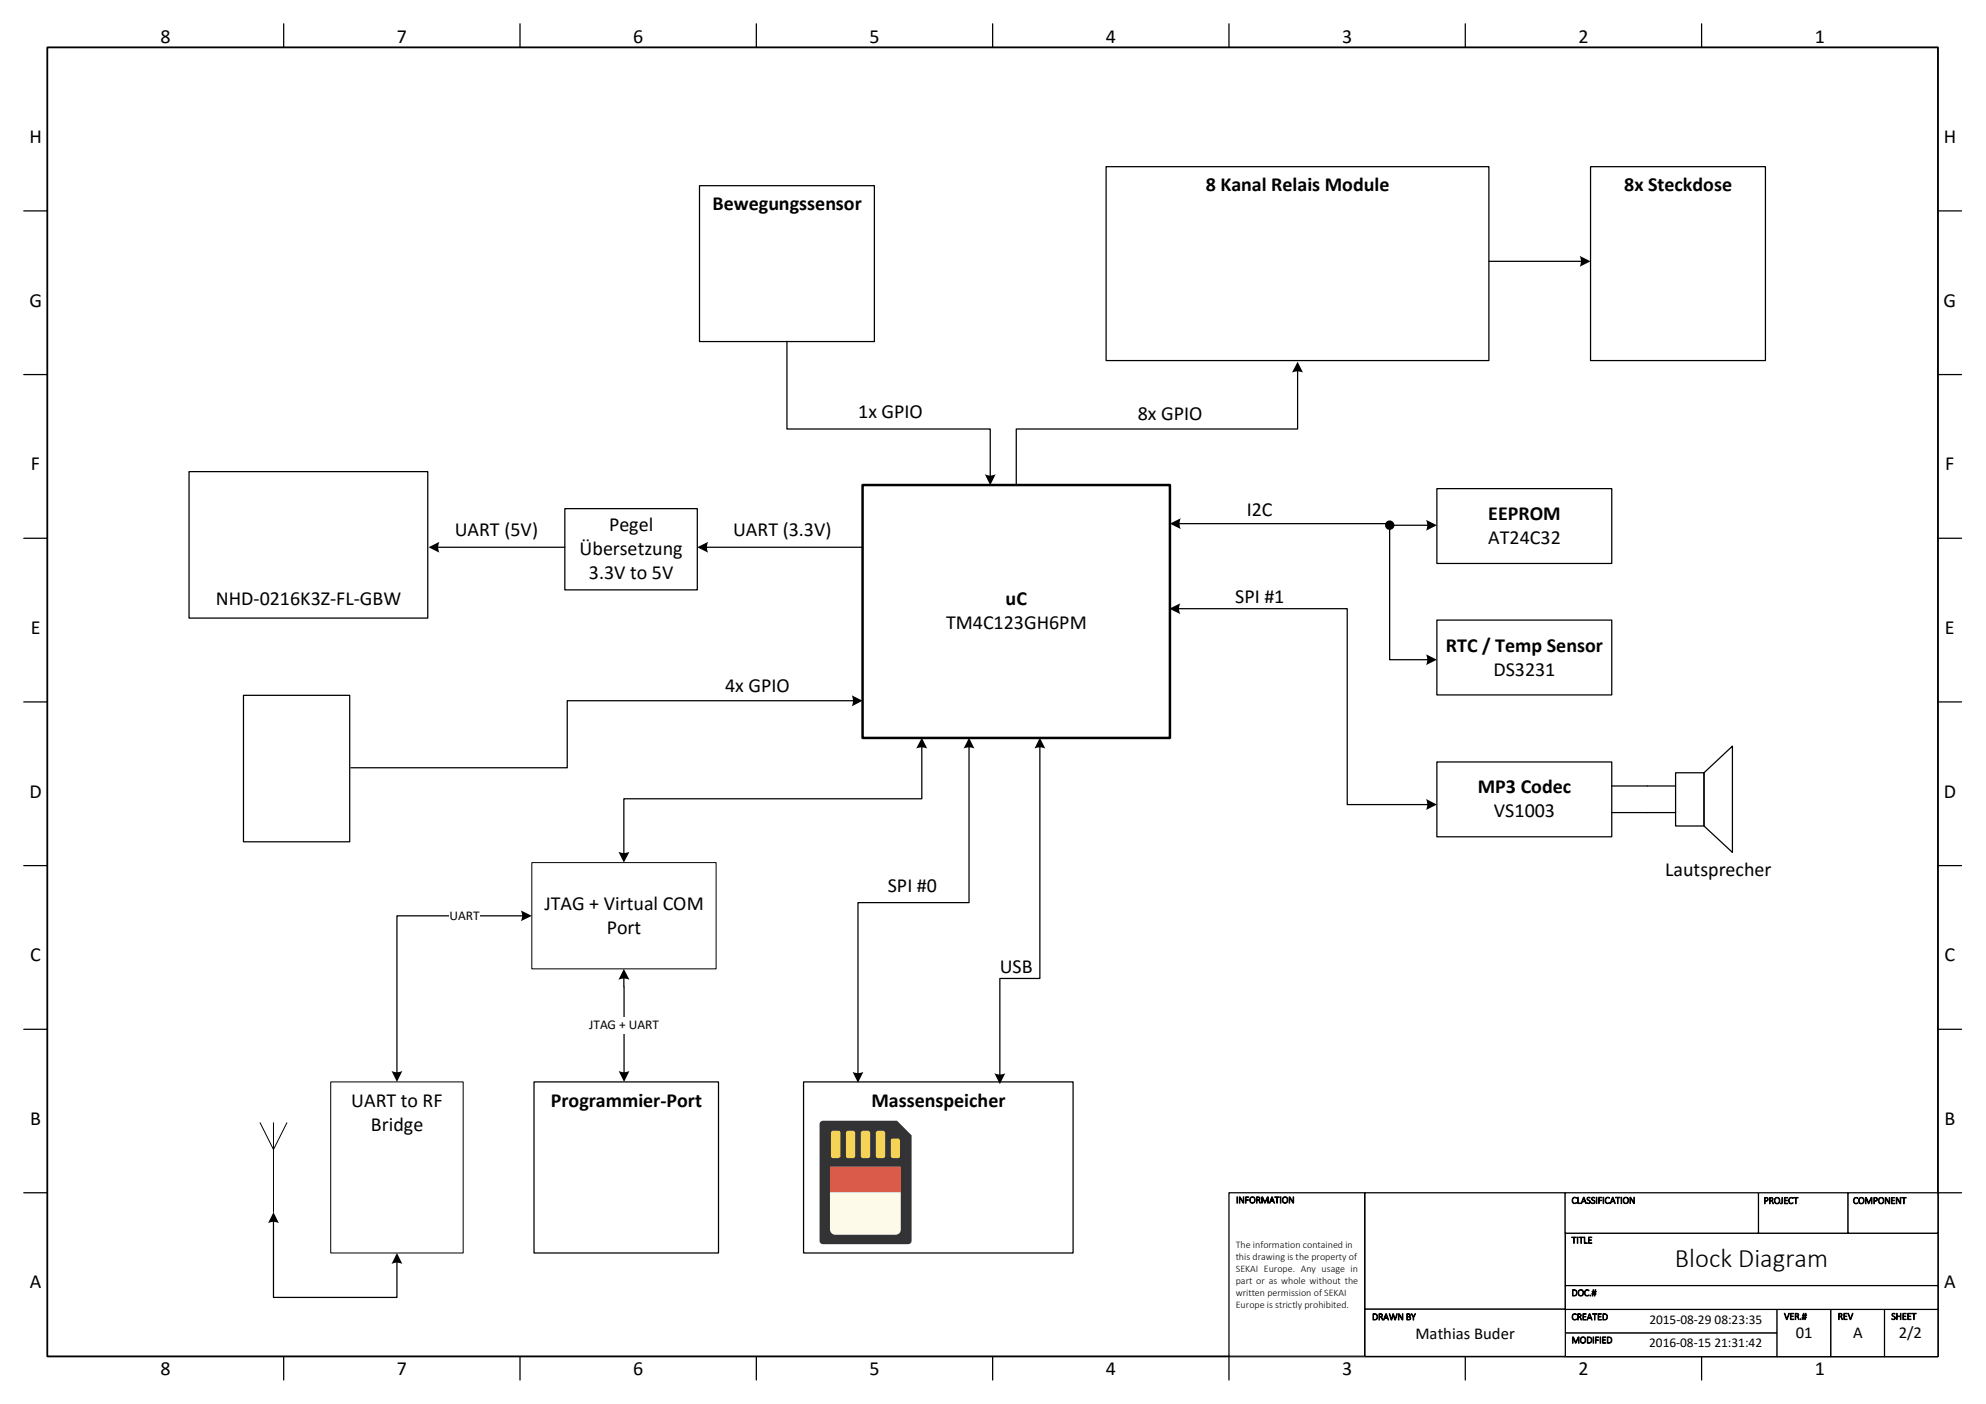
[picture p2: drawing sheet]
<svg xmlns="http://www.w3.org/2000/svg" width="420mm" height="297mm" viewBox="0 0 420 297" stroke-linecap="round" stroke-linejoin="round" font-family="sans-serif">
<g fill="none" stroke="#000" stroke-width=".26">
<path d="M10 10h400v277h-400zM60 5v5M110 5v5M160 5v5M210 5v5M260 5v5M310 5v5M360 5v5M5 44.6h5M410 44.6h5M5 79.2h5M410 79.2h5"/>
<path d="M5 113.9h5M410 113.9h5M5 148.5h5M410 148.5h5M5 183.1h5M410 183.1h5M5 217.8h5M410 217.8h5M5 252.3h5M410 252.3h5M60 287v5M110 287v5"/>
<path d="M160 287v5M210 287v5M260 287v5M310 287v5M360 287v5"/>
</g>
<path d="M10 10h400v277h-400z" fill="none" stroke="#000" stroke-width=".35"/>
<path d="M331 282h45v5h-45z" fill-rule="evenodd" fill="#fff"/>
<path d="M331 282h45v5h-45z" fill="none" stroke="#000" stroke-width=".26"/>
<path d="M331.2 277h44.8v5h-44.8z" fill-rule="evenodd" fill="#fff"/>
<path d="M331.2 277h44.8v5h-44.8z" fill="none" stroke="#000" stroke-width=".26"/>
<path d="M288.7 252.3h42.5v24.7h-42.5z" fill-rule="evenodd" fill="#fff"/>
<path d="M288.7 252.3h42.5v24.7h-42.5z" fill="none" stroke="#000" stroke-width=".26"/>
<path d="M288.7 277h42.5v10h-42.5z" fill-rule="evenodd" fill="#fff"/>
<path d="M288.7 277h42.5v10h-42.5z" fill="none" stroke="#000" stroke-width=".26"/>
<path d="M331.2 260.9h78.8v11.1h-78.8z" fill-rule="evenodd" fill="#fff"/>
<path d="M331.2 260.9h78.8v11.1h-78.8z" fill="none" stroke="#000" stroke-width=".26"/>
<path d="M260 252.3h28.7v34.6h-28.7z" fill-rule="evenodd" fill="#fff"/>
<path d="M260 252.3h28.7v34.6h-28.7z" fill="none" stroke="#000" stroke-width=".26"/>
<path d="M398.6 276.9h11.4v10.1h-11.4z" fill-rule="evenodd" fill="#fff"/>
<path d="M398.6 276.9h11.4v10.1h-11.4z" fill="none" stroke="#000" stroke-width=".26"/>
<path d="M387.3 276.9h11.4v10.1h-11.4z" fill-rule="evenodd" fill="#fff"/>
<path d="M387.3 276.9h11.4v10.1h-11.4z" fill="none" stroke="#000" stroke-width=".26"/>
<path d="M376 276.9h11.3v10.1h-11.3z" fill-rule="evenodd" fill="#fff"/>
<path d="M376 276.9h11.3v10.1h-11.3z" fill="none" stroke="#000" stroke-width=".26"/>
<path d="M331.2 272h78.8v5h-78.8z" fill-rule="evenodd" fill="#fff"/>
<path d="M331.2 272h78.8v5h-78.8z" fill="none" stroke="#000" stroke-width=".26"/>
<path d="M372 252.3h19v8.6h-19z" fill-rule="evenodd" fill="#fff"/>
<path d="M372 252.3h19v8.6h-19z" fill="none" stroke="#000" stroke-width=".26"/>
<path d="M391 252.3h19v8.6h-19z" fill-rule="evenodd" fill="#fff"/>
<path d="M391 252.3h19v8.6h-19z" fill="none" stroke="#000" stroke-width=".26"/>
<path d="M331.1 252.3h40.9v8.6h-40.9z" fill-rule="evenodd" fill="#fff"/>
<path d="M331.1 252.3h40.9v8.6h-40.9z" fill="none" stroke="#000" stroke-width=".26"/>
<path d="M182.5 102.6h65v53.5h-65z" fill-rule="evenodd" fill="#fff"/>
<path d="M182.5 102.6h65v53.5h-65z" fill="none" stroke="#000" stroke-width=".53"/>
<path d="M304 131.2h37v15.8h-37z" fill-rule="evenodd" fill="#fff"/>
<path d="M304 131.2h37v15.8h-37z" fill="none" stroke="#000" stroke-width=".26"/>
<path d="M304 161.2h37v15.8h-37z" fill-rule="evenodd" fill="#fff"/>
<path d="M304 161.2h37v15.8h-37z" fill="none" stroke="#000" stroke-width=".26"/>
<path d="M170 228.9h57v36.2h-57z" fill-rule="evenodd" fill="#fff"/>
<path d="M170 228.9h57v36.2h-57z" fill="none" stroke="#000" stroke-width=".26"/>
<path d="M173.6 237.3l.5-.2h15.7l3.1 3.1v22.3a.74 .74 0 0 1-.8 .7h-18a.72 .72 0 0 1-.7-.7v-24.6z" fill-rule="evenodd" fill="#333335"/>
<path d="M188.5 241.1v3.7l.4 .2h1.3l.2-.4v-3.5l-.4-.2h-1.1zM182.2 239.4v5.4l.4 .2h1.3l.2-.4-.1-5.2-.4-.2h-1zM185.5 239.3l-.2 .4v5.1l.4 .2h1.4l.2-.4-.1-5.2-.4-.2zM179.2 239.3l-.2 .4v5.1a1.75 1.75 0 0 0 1.7 .2l.2-.4v-5.2a1.75 1.75 0 0 0-1.7-.1zM175.9 239.4v5.4l.4 .2h1.3l.2-.4-.1-5.2-.4-.2h-1z" fill-rule="evenodd" fill="#f9d345"/>
<path d="M175.6 246.8h15v5.4h-15z" fill-rule="evenodd" fill="#da5b4a"/>
<path d="M175.6 252.2h15v7.9a1.08 1.08 0 0 1-1.1 1.1h-12.8l-.5-.1-.5-.4-.1-.6z" fill-rule="evenodd" fill="#fdfae9"/>
<path d="M51.5 147.1h22.5v31h-22.5z" fill-rule="evenodd" fill="#fff"/>
<path d="M51.5 147.1h22.5v31h-22.5zM348.5 171.9h6M348.5 166.3h6M354.5 163.5h6v11.3h-6zM360.5 163.5l6-5.6v22.4l-6-5.5z" fill="none" stroke="#000" stroke-width=".26"/>
<path d="M304 103.4h37v15.8h-37z" fill-rule="evenodd" fill="#fff"/>
<path d="M304 103.4h37v15.8h-37z" fill="none" stroke="#000" stroke-width=".26"/>
<path d="M148 39.3h37v33h-37z" fill-rule="evenodd" fill="#fff"/>
<path d="M148 39.3h37v33h-37z" fill="none" stroke="#000" stroke-width=".26"/>
<path d="M234 35.3h81v41h-81z" fill-rule="evenodd" fill="#fff"/>
<path d="M234 35.3h81v41h-81zM166.5 72.2v18.6h43v10.1M274.5 78.3v12.5h-59.5v11.8M249.2 110.8h44.8v.3M294 111.1v28.5h8.2M294 111.1h8.2M249.2 128.8h35.8v41.4h17.2M205 157.8v33.2h-23.5v36.3M220 157.8v49.2h-8.5v20.6M341 166.3h7.5M341 171.9h7.5" fill="none" stroke="#000" stroke-width=".26"/>
<g fill="#000">
<path d="M274.5 76.5l1.2 2.3a2.79 2.79 0 0 0-2.4 0z" fill-rule="evenodd"/>
<path d="M208.4 100.3a2.43 2.43 0 0 0 2.2 0l-1.1 2.4z" fill-rule="evenodd"/>
<path d="M247.5 110.8l2.3-1.2a2.7 2.7 0 0 0 0 2.3z" fill-rule="evenodd"/>
<path d="M301.7 110l2.3 1.1-2.3 1.2a2.7 2.7 0 0 0 0-2.3z" fill-rule="evenodd"/>
<path d="M247.4 128.8l2.3-1.2a2.43 2.43 0 0 0 0 2.3z" fill-rule="evenodd"/>
<path d="M301.7 138.4l2.3 1.2-2.3 1.1a2.7 2.7 0 0 0 0-2.3z" fill-rule="evenodd"/>
<path d="M205 156.1l1.2 2.3a2.7 2.7 0 0 0-2.3 0z" fill-rule="evenodd"/>
<path d="M220 156.1l1.1 2.3a2.7 2.7 0 0 0-2.2 0z" fill-rule="evenodd"/>
<path d="M301.7 169l2.3 1.2-2.3 1.2a2.78 2.78 0 0 0 0-2.4z" fill-rule="evenodd"/>
<path d="M180.4 226.8a2.7 2.7 0 0 0 2.3 0l-1.2 2.3z" fill-rule="evenodd"/>
<path d="M210.4 227.1a2.7 2.7 0 0 0 2.3 0l-1.2 2.3z" fill-rule="evenodd"/>
<circle cx="294" cy="111.1" r=".99"/>
</g>
<path d="M113 228.9h39v36.2h-39z" fill-rule="evenodd" fill="#fff"/>
<path d="M195 157.8v11.2h-63v11.8M113 228.9h39v36.2h-39z" fill="none" stroke="#000" stroke-width=".26"/>
<g fill="#000">
<path d="M195 156.1l1.2 2.3a2.78 2.78 0 0 0-2.4 0z" fill-rule="evenodd"/>
<path d="M130.8 180.2a2.79 2.79 0 0 0 2.4 0l-1.2 2.3z" fill-rule="evenodd"/>
</g>
<path d="M40 99.8h50.5v31h-50.5z" fill-rule="evenodd" fill="#fff"/>
<path d="M40 99.8h50.5v31h-50.5z" fill="none" stroke="#000" stroke-width=".26"/>
<path d="M119.5 107.6h28v17.2h-28z" fill-rule="evenodd" fill="#fff"/>
<path d="M92.4 115.8h27.1M119.5 107.6h28v17.2h-28zM149.3 115.8h33.2" fill="none" stroke="#000" stroke-width=".26"/>
<g fill="#000">
<path d="M90.7 115.8l2.3-1.2a2.7 2.7 0 0 0 0 2.3z" fill-rule="evenodd"/>
<path d="M147.5 115.8l2.3-1.2a2.7 2.7 0 0 0 0 2.3z" fill-rule="evenodd"/>
</g>
<path d="M336.5 35.3h37v41h-37z" fill-rule="evenodd" fill="#fff"/>
<path d="M336.5 35.3h37v41h-37zM315 55.3h19.8M180.8 148.3h-60.8v14.1h-45.8" fill="none" stroke="#000" stroke-width=".26"/>
<g fill="#000">
<path d="M334.2 54.1l2.3 1.2-2.3 1.1a2.7 2.7 0 0 0 0-2.3z" fill-rule="evenodd"/>
<path d="M180.2 147.1l2.3 1.2-2.3 1.1a2.79 2.79 0 0 0 0-2.3z" fill-rule="evenodd"/>
</g>
<path d="M112.5 182.5h39v22.5h-39z" fill-rule="evenodd" fill="#fff"/>
<path d="M112.5 182.5h39v22.5h-39z" fill="none" stroke="#000" stroke-width=".21"/>
<path d="M70 228.9h28v36.2h-28z" fill-rule="evenodd" fill="#fff"/>
<path d="M55 237.5l2.9 5.7 2.8-5.7M57.9 237.5v19M70 228.9h28v36.2h-28z" fill="none" stroke="#000" stroke-width=".21"/>
<path d="M132 206.8v20.3" fill="none" stroke="#000" stroke-width=".26"/>
<g fill="#000">
<path d="M132 205l1.2 2.3a2.51 2.51 0 0 0-2.4 0z" fill-rule="evenodd"/>
<path d="M130.9 226.6a2.43 2.43 0 0 0 2.3 0l-1.2 2.3z" fill-rule="evenodd"/>
</g>
<path d="M124.7 215.2h14.7v3.4h-14.7z" fill-rule="evenodd" fill="#fff"/>
<path d="M110.7 193.8h-26.7v33.3" fill="none" stroke="#000" stroke-width=".26"/>
<g fill="#000">
<path d="M110.2 192.6l2.3 1.2-2.3 1.1a2.43 2.43 0 0 0 0-2.3z" fill-rule="evenodd"/>
<path d="M82.8 226.6a2.43 2.43 0 0 0 2.3 0l-1.1 2.3z" fill-rule="evenodd"/>
</g>
<path d="M95.1 192.1h6.3v3.4h-6.3z" fill-rule="evenodd" fill="#fff"/>
<path d="M57.9 258.2v16.3h26.1v-7.6" fill="none" stroke="#000" stroke-width=".26"/>
<g fill="#000">
<path d="M57.9 256.5l1.1 2.3a2.43 2.43 0 0 0-2.3 0z" fill-rule="evenodd"/>
<path d="M84 265.1l1.1 2.3a2.43 2.43 0 0 0-2.3 0z" fill-rule="evenodd"/>
</g>
<text font-size="5.6" x="354.4" y="268.1">Block Diagram</text>
<g font-size="4.2">
<text x="33.9" y="9">8</text>
<text x="83.9" y="9">7</text>
<text x="134" y="9">6</text>
<text x="184" y="9">5</text>
<text x="234" y="9">4</text>
<text x="284" y="9">3</text>
<text x="334" y="9">2</text>
<text x="384" y="9">1</text>
<text x="6.2" y="30.2">H</text>
<text x="411.2" y="30.2">H</text>
<text x="255.1" y="40.5">8 Kanal Relais Module</text>
<text x="343.6" y="40.5">8x Steckdose</text>
<text x="150.7" y="44.5">Bewegungssensor</text>
<text x="6.2" y="64.9">G</text>
<text x="411.2" y="64.9">G</text>
<text x="181.6" y="88.4">1x GPIO</text>
<text x="240.7" y="88.8">8x GPIO</text>
<text x="6.6" y="99.5">F</text>
<text x="411.6" y="99.5">F</text>
<text x="96.2" y="113.4">UART (5V)</text>
<text x="128.9" y="112.4">Pegel</text>
<text x="155.1" y="113.4">UART (3.3V)</text>
<text x="263.8" y="109.3">I2C</text>
<text x="314.9" y="110">EEPROM</text>
<text x="122.6" y="117.5">Übersetzung</text>
<text x="314.9" y="115.1">AT24C32</text>
<text x="124.6" y="122.6">3.3V to 5V</text>
<text x="45.7" y="128.1">NHD-0216K3Z-FL-GBW</text>
<text x="212.8" y="128.1">uC</text>
<text x="261.3" y="127.6">SPI #1</text>
<text x="6.5" y="134.1">E</text>
<text x="200.1" y="133.2">TM4C123GH6PM</text>
<text x="305.9" y="137.9">RTC / Temp Sensor</text>
<text x="411.5" y="134.1">E</text>
<text x="316" y="143">DS3231</text>
<text x="153.4" y="146.3">4x GPIO</text>
<text x="312.7" y="167.9">MP3 Codec</text>
<text x="6.2" y="168.7">D</text>
<text x="316" y="172.9">VS1003</text>
<text x="411.2" y="168.7">D</text>
<text x="352.3" y="185.3">Lautsprecher</text>
<text x="187.8" y="188.8">SPI #0</text>
<text x="115.2" y="192.5">JTAG + Virtual COM</text>
<text x="128.4" y="197.6">Port</text>
<text x="6.4" y="203.3">C</text>
<text x="411.4" y="203.3">C</text>
<text x="211.5" y="205.8">USB</text>
<text x="6.4" y="238">B</text>
<text x="74.3" y="234.1">UART to RF</text>
<text x="78.5" y="239.2">Bridge</text>
<text x="116.5" y="234.1">Programmier-Port</text>
<text x="184.4" y="234.1">Massenspeicher</text>
<text x="411.4" y="238">B</text>
<text x="6.3" y="272.6">A</text>
<text x="411.3" y="272.6">A</text>
<text x="33.9" y="291">8</text>
<text x="83.9" y="291">7</text>
<text x="134" y="291">6</text>
<text x="184" y="291">5</text>
<text x="234" y="291">4</text>
<text x="284" y="291">3</text>
<text x="334" y="291">2</text>
<text x="384" y="291">1</text>
</g>
<g font-size="3.5">
<text x="299.5" y="283.3">Mathias Buder</text>
<text x="379.9" y="283.1">01</text>
<text x="392.1" y="283.1">A</text>
<text x="401.7" y="283.1">2/2</text>
</g>
<g font-size="2.8">
<text x="95.1" y="194.6">UART</text>
<text x="124.7" y="217.8">JTAG + UART</text>
<text x="348.9" y="280">2015-08-29 08:23:35</text>
<text x="348.9" y="285">2016-08-15 21:31:42</text>
</g>
<g font-size="2.1">
<text x="261.5" y="254.6">INFORMATION</text>
<text x="332.5" y="254.6">CLASSIFICATION</text>
<text x="373.1" y="254.7">PROJECT</text>
<text x="392" y="254.7">COMPONENT</text>
<text x="261.4" y="263.9">The information contained in</text>
<text x="332.5" y="263.1">TITLE</text>
<text x="261.4" y="266.5">this drawing is the property of</text>
<text x="261.4" y="269">SEKAI Europe. Any usage in</text>
<text x="261.4" y="271.6">part or as whole without the</text>
<text x="261.4" y="274.1">written permission of SEKAI</text>
<text x="332.5" y="274.2">DOC.#</text>
<text x="261.4" y="276.6">Europe is strictly prohibited.</text>
<text x="290.3" y="279.3">DRAWN BY</text>
<text x="332.5" y="279.3">CREATED</text>
<text x="377.4" y="279.2">VER.#</text>
<text x="388.8" y="279.2">REV</text>
<text x="400.1" y="279.2">SHEET</text>
<text x="332.5" y="284.2">MODIFIED</text>
</g>
</svg>
